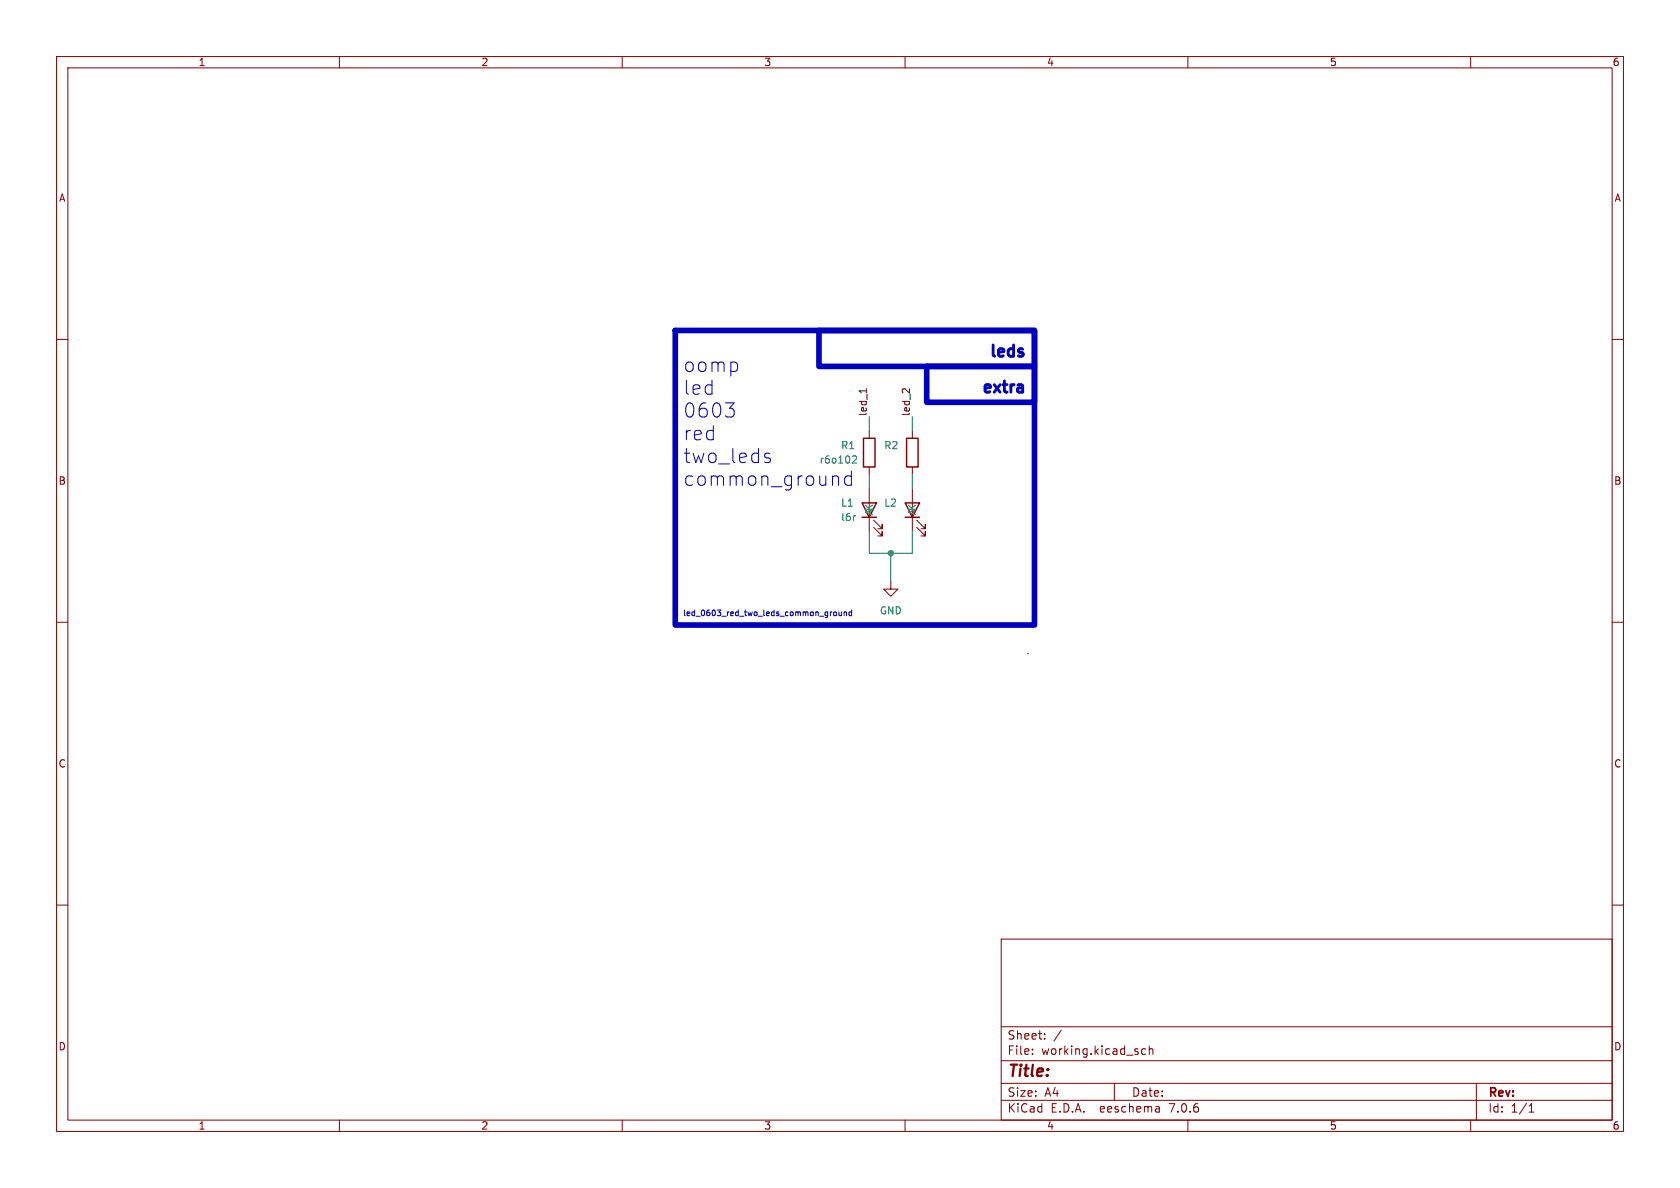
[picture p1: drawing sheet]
<svg xmlns="http://www.w3.org/2000/svg" width="297mm" height="210mm" viewBox="0 0 297 210" stroke-linecap="round" stroke-linejoin="round" font-family="sans-serif">
<g fill="none" stroke="#840000" stroke-width=".18">
<path d="M10 10h277v190h-277zM12 12h273v186h-273zM60 10v2M110 10v2M160 10v2M210 10v2M260 10v2M10 60h2M285 60h2M153.7 76.2v1.3M161.3 76.2v1.3M153.7 82.6v1.2"/>
<path d="M153.7 86.4v2.5M153.7 91.4v2.6M154.4 93.2l1.6 1.5v-.7v.7h-.8M154.4 91.9l1.6 1.6v-.8v.8h-.8M161.3 82.6v1.2M161.3 86.4v2.5M161.3 91.4v2.6M162.1 93.2l1.5 1.5v-.7v.7h-.8M162.1 91.9l1.5 1.6v-.8v.8h-.8M10 110h2M157.5 102.9v1.2h1.2l-1.2 1.3-1.3-1.3h1.3M285 110h2"/>
<path d="M10 160h2M285 160h2M177 166h108v32h-108zM60 198v2M110 198v2M160 198v2M177 194.5h108M177 191.5h108M177 187.5h108M177 181.5h108M182.5 186.3v.1M182.5 185.5v.1"/>
<path d="M184.7 183.6v.1M184.7 182.8v.1M187.6 182.1l-1.3 2M197 191.5v3M202.5 185.5l-.4-.1-.3 .3v.4l.2 .2h.5M203.2 185.5l.2-.1 .3 .1 .1 .9M203.2 184.9v1.5M204.9 195.7l.1 .9M205 196.5l-.2 .1M205 196h-.2M210 198v2M260 198v2"/>
<path d="M261 191.5v6.5M270.3 196.6h.9M270.3 195.5l.4-.4v1.5"/>
</g>
<path d="M152.7 77.5h2v5.1h-2zM160.3 77.5h2v5.1h-2zM152.4 88.9h2.5l-1.2 2.5zM152.4 91.4h2.5M160 88.9h2.6l-1.3 2.5zM160 91.4h2.6" fill="none" stroke="#840000" stroke-width=".25"/>
<path d="M150.8 80.7l.4-.1 .2 .4-.8 .9h.8M151.1 91.2h.1" fill="none" stroke="#006464" stroke-width=".18"/>
<path d="M153.2 68.7v.7M160.8 68.7v.8l-.7-.7-.4-.1-.1 .1" fill="none" stroke="#0f0f0f" stroke-width=".18"/>
<path d="M180.5 68l.3 .3v1M180.6 62.3l.3 .3-.1 .3-.2 .1M180.6 61.6l.2 .1M180.8 69.2l-.7 .1M180.8 68.5l-.7 .1" fill="none" stroke="#0000c2" stroke-width=".5"/>
<g fill="none" stroke="#0000c2" stroke-width=".18">
<path d="M128.3 71.2h1.5l-.8 1M129.3 72.2l.5 .4v.6l-.5 .5M135.3 80.8l.8 .3 .1 .2-.1 .4-.7 .1M135.3 80.2l.2-.1 .6 .1M147.5 84.1h.4l.4 .4v1.3M150.5 84.2l-.7-.1-.5 .5v.7l.3 .4 .2 .1 .7-.1M150.5 83.3v2.5M147 108.2h.1M147.4 108.3l.2-.1 .2 .1v.5l-.4-.1zM148.3 108.2l.1 .6 .4-.1M148.8 108.2v.6M149.2 108.3l.4-.1 .1 .6"/>
<path d="M149.2 108.2v.6M150.6 108.2h-.3l-.2 .2 .1 .4h.4M150.6 107.8v1M181.6 115.6h.1"/>
</g>
<path d="M119.4 58.4h63.5v52.1h-63.5zM144.8 58.4h38.1v6.4h-38.1zM163.8 64.8h19.1v6.3h-19.1z" fill="none" stroke="#0000c2" stroke-width="1"/>
<path d="M153.7 73.7v2.5M161.3 73.7v2.5M153.7 94v3.8h7.6v-3.8M153.7 83.8v2.6M157.5 97.8v5.1M161.3 83.8v2.6" fill="none" stroke="#009600" stroke-width=".18"/>
<circle cx="157.5" cy="97.8" r=".46" fill="#009600" stroke="#009600" stroke-width=".18"/>
<g font-size="3.5" fill="#0000c2">
<text x="120.6" y="66">oomp</text>
<text x="120.6" y="70">led</text>
<text x="120.6" y="74">0603</text>
<text x="120.6" y="78.1">red</text>
<text x="120.6" y="82.1">two_leds</text>
<text x="120.6" y="86.1">common_ground</text>
</g>
<g font-size="2.8" fill="#0000c2">
<text x="174.3" y="63.3">leds</text>
<text x="173" y="69.6">extra</text>
</g>
<text font-size="2.8" fill="#840000" x="178" y="190.9">Title:</text>
<g font-size="2.1" fill="#840000">
<text x="178" y="184">Sheet:</text>
<text x="178" y="186.7">File:</text>
<text x="184.1" y="186.7">working.kicad_sch</text>
<text x="178" y="196.9">KiCad</text>
<text x="178" y="194.1">Size:</text>
<text x="184.7" y="194.1">A4</text>
<text x="185.7" y="196.9">E.D.A.</text>
<text x="194.6" y="196.9">eeschema</text>
<text x="200" y="194.1">Date:</text>
<text x="207" y="196.9">7.0.6</text>
<text x="263" y="194.3">Rev:</text>
<text x="263" y="196.9">Id:</text>
<text x="267.1" y="196.9">1/1</text>
</g>
<g font-size="1.8" fill="#840000">
<text x="35" y="11.9">1</text>
<text x="85" y="11.9">2</text>
<text x="135" y="11.9">3</text>
<text x="185" y="11.9">4</text>
<text x="235" y="11.9">5</text>
<text x="285" y="11.9">6</text>
<text x="10.3" y="35.9">A</text>
<text x="285.3" y="35.9">A</text>
<text x="10.3" y="85.9">B</text>
<text x="285.3" y="85.9">B</text>
<text x="10.3" y="135.9">C</text>
<text x="285.3" y="135.9">C</text>
<text x="10.3" y="185.9">D</text>
<text x="285.3" y="185.9">D</text>
<text x="35" y="199.9">1</text>
<text x="85" y="199.9">2</text>
<text x="135" y="199.9">3</text>
<text x="185" y="199.9">4</text>
<text x="235" y="199.9">5</text>
<text x="285" y="199.9">6</text>
</g>
<g font-size="1.8" fill="#0f0f0f">
<text x="153.3" y="73.7" transform="rotate(-90 153.3 73.7)">led_1</text>
<text x="160.9" y="73.7" transform="rotate(-90 160.9 73.7)">led_2</text>
</g>
<g font-size="1.8" fill="#006464">
<text x="144.8" y="82.1">r6o102</text>
<text x="148.6" y="79.6">R1</text>
<text x="156.2" y="79.6">R2</text>
<text x="148.6" y="89.8">L1</text>
<text x="156.2" y="89.8">L2</text>
<text x="148.6" y="92.3">l6r</text>
<text x="154.5" y="91.2" transform="rotate(-90 154.5 91.2)">AK</text>
<text x="162.2" y="91.2" transform="rotate(-90 162.2 91.2)">AK</text>
<text x="155.4" y="108.8">GND</text>
</g>
<text font-size="1.4" fill="#0000c2" x="120.6" y="109">led_0603_red_two_leds_common_ground</text>
</svg>
